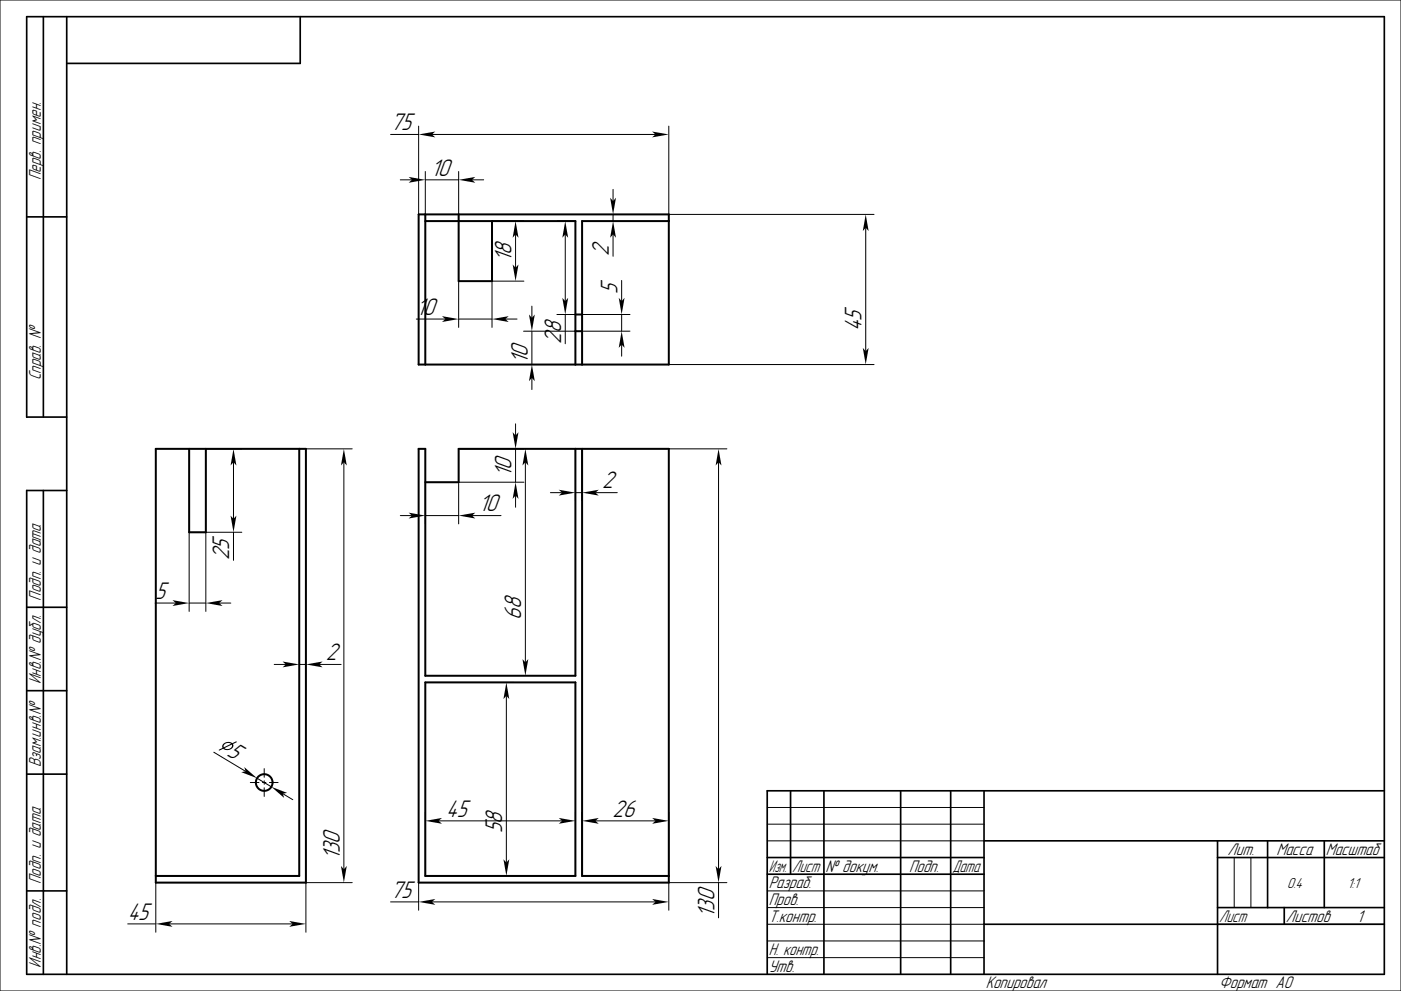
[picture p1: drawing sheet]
<svg xmlns="http://www.w3.org/2000/svg" width="420mm" height="297mm" viewBox="0 0 420 297" stroke-linecap="round" stroke-linejoin="round" font-family="sans-serif">
<g fill="none" stroke="#000" stroke-width=".3">
<path d="M0 0h420v297h-420zM125.5 37.8v26.5M200.5 37.8v26.5h61.5M117.1 40.3h8.4M120 53.9h3.5M127.5 51.4v12.9M127.5 53.9h10M129.5 40.3h67M137.5 51.4v12.9M141.5 53.9h3.5M183.8 56.8v3.5M147.5 66.3h9.6"/>
<path d="M154.6 70.3v10M167 66.3h5.5M169.5 70.3v20M183.8 64.3v2M183.8 70.3v6.5M259.5 68.3v37M124.8 95.6h8.7M137.5 84.3v13.8M137.5 95.6h10M151.5 95.6h3.5M157 99.3h15.5M157.1 84.3h-9.6v13.8"/>
<path d="M159.5 91.8v3.5M159.5 99.3v10M167 94.3h5.5M169.5 94.3v8.7M174.5 99.3h14.4M174.5 94.3h14.4M186.4 84.1v6.2M186.4 94.3v5M157 109.3h15.5M159.5 113.3v3.5M186.4 103.3v3.5M200.5 109.3h61.5"/>
<path d="M61.7 134.5h10.8M70 138.5v17M91.7 134.5h13.9M103.1 138.5v122M137.5 134.5h19.6M154.6 127v3.5M154.6 134.5v10M157.5 138.5v60M172.5 134.5v15.6M174.5 134.5v15.6M200.5 134.5h17.4M215.4 138.5v122"/>
<path d="M56.7 159.5v23.7M70 159.5v8.4M72.5 159.5h-10.8v23.7M120 154.5h3.5M127.5 154.5h10M127.5 144.5v12.5M141.5 154.5h8.7M154.6 148.5v3.5M157.1 144.5h-19.6v12.5M165 147.6h3.5M172.5 147.6h2M178.5 147.6h6.6"/>
<path d="M46.5 180.7h6.2M56.7 180.7h5M65.7 180.7h3.5M82.2 199.1h3.5M89.7 199.1h2M95.7 199.1h6.6M127.5 204.5h26.8M151.8 208.5v50M64.1 225.4l9.5 5.8M75 234.5h2.6M77.1 233.2l4.2 2.6M78.7 234.5h1"/>
<path d="M79.2 230.4v2.6M79.2 234v1M79.2 236.1v2.6M80.8 234.5h2.6M84.8 237.9l3 1.8M127.5 243.5v19h26.8M131.5 246h37M172.5 243.5v19M174.5 243.5v19M178.5 246h18M200.5 243.5v19M230 252h65"/>
<path d="M230 242h65M230 247h65M370 257v15M375 257v15M38.3 276.9h8.4M46.7 264.5v14.9M50.7 276.9h37M105.6 264.5h-13.9v14.9M117.1 270.3h8.4M125.5 264.5v8.3M129.5 270.3h67M215.4 264.5v10.6"/>
<path d="M217.9 264.5h-17.4v8.3M230 277h65M230 267h65M230 272h65M365 277h50M230 282h65M230 287h65"/>
</g>
<g fill="none" stroke="#000" stroke-width=".5">
<path d="M13 5v120M20 5v287M90 5v14h-70M8 65h12M20 125h-12v-120h407v287h-407v-145h12M13 147v145M8 182h12M8 207h12M8 232h12M237 237v25M247 237v55M270 237v55"/>
<path d="M285 237v55M295 237v55M415 237h-185v55M230 257h65M295 252h120M365 257h50M365 252v40M380 252v20M397 252v20M8 267h12M230 262h65M295 277h120"/>
<path d="M365 272h50M385 272v5"/>
</g>
<g fill="none" stroke="#000" stroke-width=".6">
<path d="M125.5 64.3h75v45h-75zM127.5 64.3v45M127.5 66.3h45v43M137.5 64.3v20h10v-18M200.5 66.3h-26v43M172.5 99.3h2M172.5 94.3h2M46.7 134.5h45v130h-45zM56.7 134.5v25h5v-25M89.7 134.5v128h-43M172.5 134.5v68h-45v-68h-2v130h75v-130h-63v10h-10M174.5 134.5v128h26"/>
<path d="M127.5 204.5h45v58h-45z"/>
<circle cx="79.2" cy="234.5" r="2.5"/>
</g>
<g fill="#000">
<path d="M125.5 40.3l5-.9-1 .9 1 .9z" fill-rule="evenodd"/>
<path d="M122.5 53l5 .9-5 .9 1-.9z" fill-rule="evenodd"/>
<path d="M137.5 53.9l5-.9-1 .9 1 .9z" fill-rule="evenodd"/>
<path d="M182.9 59.3l.9 1 .9-1-.9 5z" fill-rule="evenodd"/>
<path d="M195.5 39.4l5 .9-5 .9 1-.9z" fill-rule="evenodd"/>
<path d="M153.7 79.3l.9 1 .8-1-.8 5z" fill-rule="evenodd"/>
<path d="M154.6 66.3l.8 5-.8-1-.9 1z" fill-rule="evenodd"/>
<path d="M169.5 66.3l.8 5-.8-1-.9 1z" fill-rule="evenodd"/>
<path d="M183.8 66.3l.9 5-.9-1-.9 1z" fill-rule="evenodd"/>
<path d="M259.5 64.3l.9 5-.9-1-.8 1z" fill-rule="evenodd"/>
<path d="M132.5 94.7l5 .9-5 .9 1-.9z" fill-rule="evenodd"/>
<path d="M147.5 95.6l5-.9-1 .9 1 .9z" fill-rule="evenodd"/>
<path d="M158.6 94.3l.9 1 .8-1-.8 5z" fill-rule="evenodd"/>
<path d="M168.6 89.3l.9 1 .8-1-.8 5z" fill-rule="evenodd"/>
<path d="M185.5 89.3l.9 1 .8-1-.8 5z" fill-rule="evenodd"/>
<path d="M159.5 109.3l.8 5-.8-1-.9 1z" fill-rule="evenodd"/>
<path d="M186.4 99.3l.8 5-.8-1-.9 1z" fill-rule="evenodd"/>
<path d="M258.7 104.3l.8 1 .9-1-.9 5z" fill-rule="evenodd"/>
<path d="M70 134.5l.9 5-.9-1-.9 1z" fill-rule="evenodd"/>
<path d="M103.1 134.5l.9 5-.9-1-.9 1z" fill-rule="evenodd"/>
<path d="M153.7 129.5l.9 1 .8-1-.8 5z" fill-rule="evenodd"/>
<path d="M157.5 134.5l.9 5-.9-1-.9 1z" fill-rule="evenodd"/>
<path d="M215.4 134.5l.9 5-.9-1-.9 1z" fill-rule="evenodd"/>
<path d="M69.1 154.5l.9 1 .9-1-.9 5z" fill-rule="evenodd"/>
<path d="M122.5 153.6l5 .9-5 .9 1-.9z" fill-rule="evenodd"/>
<path d="M137.5 154.5l5-.9-1 .9 1 .9z" fill-rule="evenodd"/>
<path d="M154.6 144.5l.8 5-.8-1-.9 1z" fill-rule="evenodd"/>
<path d="M167.5 146.8l5 .8-5 .9 1-.9z" fill-rule="evenodd"/>
<path d="M174.5 147.6l5-.8-1 .8 1 .9z" fill-rule="evenodd"/>
<path d="M61.7 180.7l5-.8-1 .8 1 .9z" fill-rule="evenodd"/>
<path d="M51.7 179.9l5 .8-5 .9 1-.9z" fill-rule="evenodd"/>
<path d="M91.7 199.1l5-.8-1 .8 1 .9z" fill-rule="evenodd"/>
<path d="M156.6 197.5l.9 1 .9-1-.9 5z" fill-rule="evenodd"/>
<path d="M84.7 198.3l5 .8-5 .9 1-.9z" fill-rule="evenodd"/>
<path d="M151.8 204.5l.9 5-.9-1-.9 1z" fill-rule="evenodd"/>
<path d="M67 222.9l1.1-.5h.8l.7 .3 1.1-.5 .3 .1-1.2 .7 .1 .9-.8 .7-1.1 .2-1.1-.4-1.3 .5 .1-.2 1-.6-.1-.6zM67.3 224.2l.7 .3 .9-.1 .6-.6v-.6zM67.3 223.1l-.3 .4 .1 .5 2.2-1.1-1-.2z" fill-rule="evenodd"/>
<path d="M73.2 229.9l3.9 3.3-4.8-1.8 1.3-.2z" fill-rule="evenodd"/>
<path d="M81.3 235.8l4.8 1.8-1.3 .3 .4 1.2z" fill-rule="evenodd"/>
<path d="M102.2 259.5l.9 1 .9-1-.9 5z" fill-rule="evenodd"/>
<path d="M127.5 246l5-.9-1 .9 1 .9z" fill-rule="evenodd"/>
<path d="M150.9 257.5l.9 1 .9-1-.9 5z" fill-rule="evenodd"/>
<path d="M167.5 245.1l5 .9-5 .9 1-.9z" fill-rule="evenodd"/>
<path d="M174.5 246l5-.9-1 .9 1 .9z" fill-rule="evenodd"/>
<path d="M195.5 245.1l5 .9-5 .9 1-.9z" fill-rule="evenodd"/>
<path d="M214.5 259.5l.9 1 .9-1-.9 5z" fill-rule="evenodd"/>
<path d="M46.7 276.9l5-.9-1 .9 1 .9z" fill-rule="evenodd"/>
<path d="M86.7 276l5 .9-5 .9 1-.9z" fill-rule="evenodd"/>
<path d="M125.5 270.3l5-.9-1 .9 1 .9z" fill-rule="evenodd"/>
<path d="M195.5 269.4l5 .9-5 .9 1-.9z" fill-rule="evenodd"/>
</g>
<g font-size="6.7">
<text x="117.1" y="39">75</text>
<text x="129.2" y="52.6">10</text>
<text x="182.5" y="76.8" transform="rotate(-90 182.5 76.8)">2</text>
<text x="153.3" y="78.6" transform="rotate(-90 153.3 78.6)">18</text>
<text x="185.1" y="88.3" transform="rotate(-90 185.1 88.3)">5</text>
<text x="124.8" y="94.4">10</text>
<text x="258.3" y="99.3" transform="rotate(-90 258.3 99.3)">45</text>
<text x="168.2" y="103" transform="rotate(-90 168.2 103)">28</text>
<text x="158.2" y="109" transform="rotate(-90 158.2 109)">10</text>
<text x="153.3" y="142.9" transform="rotate(-90 153.3 142.9)">10</text>
<text x="180.5" y="146.4">2</text>
<text x="143.5" y="153.3">10</text>
<text x="68.7" y="167.9" transform="rotate(-90 68.7 167.9)">25</text>
<text x="46.5" y="179.5">5</text>
<text x="156.3" y="185.7" transform="rotate(-90 156.3 185.7)">68</text>
<text x="97.7" y="197.9">2</text>
<text x="67.8" y="226.2" transform="rotate(31 67.8 226.2)">5</text>
<text x="133.8" y="244.8">45</text>
<text x="183.6" y="244.8">26</text>
<text x="150.5" y="249.7" transform="rotate(-90 150.5 249.7)">58</text>
<text x="101.8" y="257.8" transform="rotate(-90 101.8 257.8)">130</text>
<text x="117.1" y="269">75</text>
<text x="38.3" y="275.6">45</text>
<text x="214.2" y="275.1" transform="rotate(-90 214.2 275.1)">130</text>
</g>
<g font-size="4.7">
<text x="12.2" y="54" transform="rotate(-90 12.2 54)">Перв. примен.</text>
<text x="12.2" y="114" transform="rotate(-90 12.2 114)">Справ. №</text>
<text x="12.2" y="180" transform="rotate(-90 12.2 180)">Подп. и дата</text>
<text x="12.2" y="205" transform="rotate(-90 12.2 205)">Инв.№ дубл.</text>
<text x="12.2" y="230" transform="rotate(-90 12.2 230)">Взам.инв.№</text>
<text x="368" y="256.2">Лит.</text>
<text x="382.7" y="256.2">Масса</text>
<text x="397.5" y="256.2">Масштаб</text>
<text x="230.5" y="261.3">Изм.</text>
<text x="237.5" y="261.3">Лист</text>
<text x="247.5" y="261.3">№ докум.</text>
<text x="272.5" y="261.3">Подп.</text>
<text x="285.5" y="261.3">Дата</text>
<text x="12.2" y="265" transform="rotate(-90 12.2 265)">Подп. и дата</text>
<text x="230.5" y="266.3">Разраб.</text>
<text x="230.5" y="271.3">Пров.</text>
<text x="230.5" y="276.3">Т.контр.</text>
<text x="365.5" y="276.2">Лист</text>
<text x="385.5" y="276.2">Листов</text>
<text x="406.8" y="276.3">1</text>
<text x="230.5" y="286.3">Н. контр.</text>
<text x="12.2" y="290" transform="rotate(-90 12.2 290)">Инв.№ подл.</text>
<text x="230.5" y="291.3">Утв.</text>
<text x="295.5" y="296.3">Копировал</text>
<text x="365.5" y="296.3">Формат A0</text>
</g>
<g font-size="4">
<text x="385.8" y="266">0.4</text>
<text x="404" y="266">1:1</text>
</g>
</svg>
